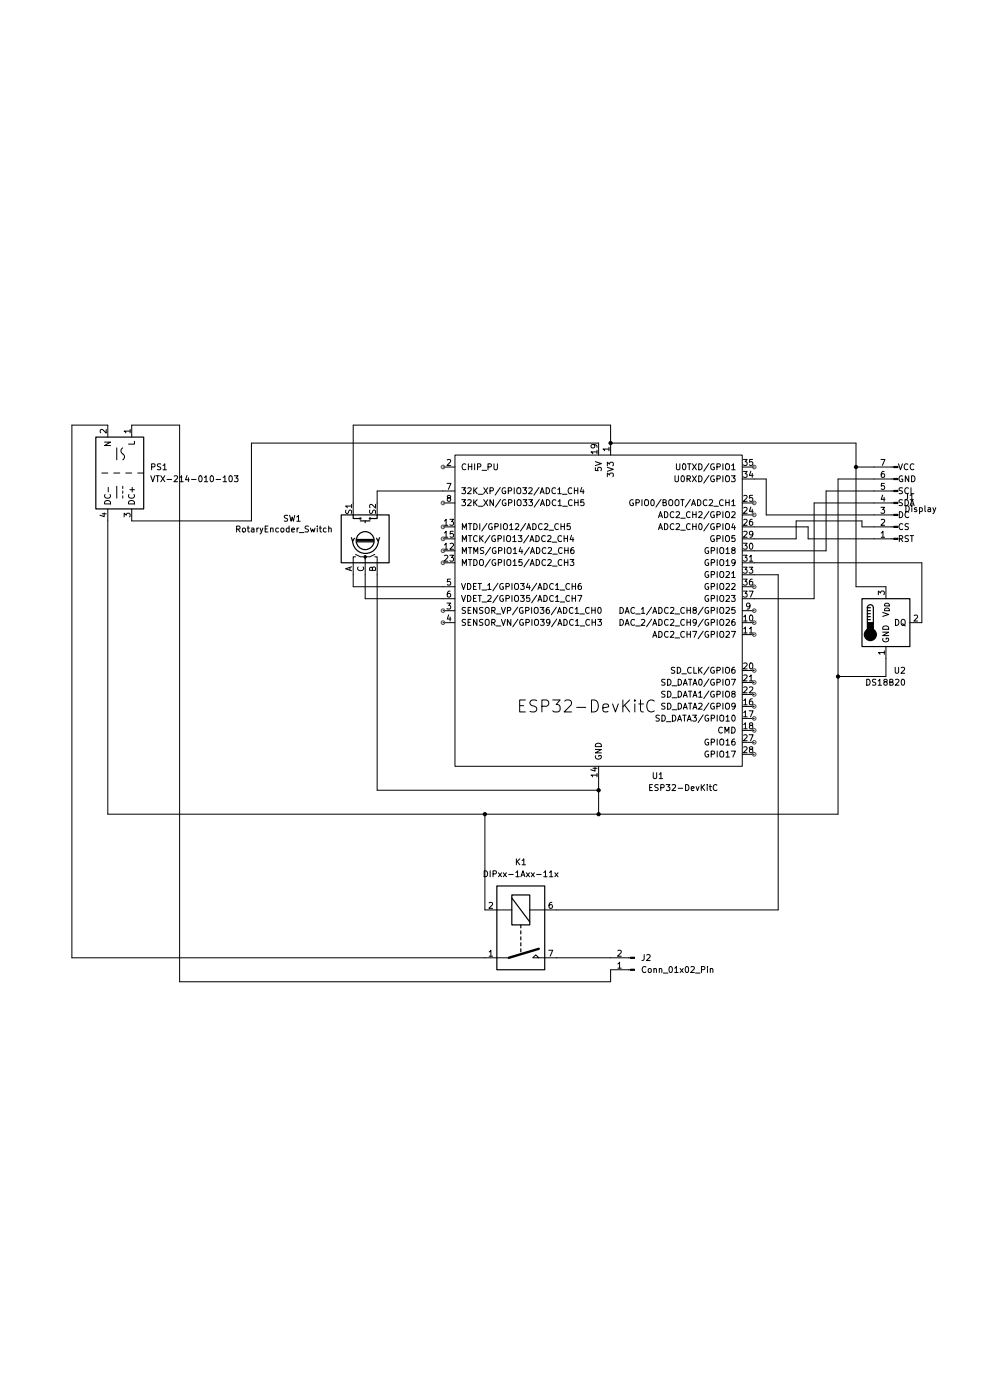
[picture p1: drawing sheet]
(kicad_sch
 (version 20250114)
 (generator "eeschema")
 (generator_version "9.0")
 (paper "A4" portrait)
 (title_block
  (date "2026-02-16"))
 (lib_symbols
  (symbol "Connector:Conn_01x02_Pin"
   (pin_names
    (offset 1.016) (hide yes)) (exclude_from_sim no) (in_bom yes) (on_board yes)
   (property "Reference" "J" (at 0 2.54 0) (effects (font (size 1.27 1.27))))
   (property "Value" "Conn_01x02_Pin" (at 0 -5.08 0) (effects (font (size 1.27 1.27))))
   (property "Footprint" "" (at 0 0 0) (effects (font (size 1.27 1.27)) (hide yes)))
   (property "Datasheet" "~" (at 0 0 0) (effects (font (size 1.27 1.27)) (hide yes)))
   (property "Description" "Generic connector, single row, 01x02, script generated" (at 0 0 0) (effects (font (size 1.27 1.27)) (hide yes)))
   (property "ki_locked" "" (at 0 0 0) (effects (font (size 1.27 1.27))))
   (symbol "Conn_01x02_Pin_1_1"
    (rectangle (start 0.8636 0.127) (end 0 -0.127) (stroke (width 0.1524) (type default)) (fill (type outline)))
    (rectangle (start 0.8636 -2.413) (end 0 -2.667) (stroke (width 0.1524) (type default)) (fill (type outline)))
    (polyline (pts (xy 1.27 0) (xy 0.8636 0)) (stroke (width 0.1524) (type default)) (fill (type none)))
    (polyline (pts (xy 1.27 -2.54) (xy 0.8636 -2.54)) (stroke (width 0.1524) (type default)) (fill (type none)))
    (pin passive line (at 5.08 0 180) (length 3.81) (name "Pin_1" (effects (font (size 1.27 1.27)))) (number "1" (effects (font (size 1.27 1.27)))))
    (pin passive line (at 5.08 -2.54 180) (length 3.81) (name "Pin_2" (effects (font (size 1.27 1.27)))) (number "2" (effects (font (size 1.27 1.27))))))
   (embedded_fonts no))
  (symbol "Connector:Conn_01x07_Pin"
   (pin_names
    (offset 1.016)) (exclude_from_sim no) (in_bom yes) (on_board yes)
   (property "Reference" "J1" (at 0.635 12.7 0) (effects (font (size 1.27 1.27))))
   (property "Value" "Display" (at 0.635 10.16 0) (effects (font (size 1.27 1.27))))
   (property "Footprint" "" (at 0 0 0) (effects (font (size 1.27 1.27)) (hide yes)))
   (property "Datasheet" "~" (at 0 0 0) (effects (font (size 1.27 1.27)) (hide yes)))
   (property "Description" "Generic connector, single row, 01x07, script generated" (at 0 0 0) (effects (font (size 1.27 1.27)) (hide yes)))
   (property "ki_locked" "" (at 0 0 0) (effects (font (size 1.27 1.27))))
   (symbol "Conn_01x07_Pin_1_1"
    (rectangle (start 0.8636 7.747) (end 0 7.493) (stroke (width 0.1524) (type default)) (fill (type outline)))
    (rectangle (start 0.8636 5.207) (end 0 4.953) (stroke (width 0.1524) (type default)) (fill (type outline)))
    (rectangle (start 0.8636 2.667) (end 0 2.413) (stroke (width 0.1524) (type default)) (fill (type outline)))
    (rectangle (start 0.8636 0.127) (end 0 -0.127) (stroke (width 0.1524) (type default)) (fill (type outline)))
    (rectangle (start 0.8636 -2.413) (end 0 -2.667) (stroke (width 0.1524) (type default)) (fill (type outline)))
    (rectangle (start 0.8636 -4.953) (end 0 -5.207) (stroke (width 0.1524) (type default)) (fill (type outline)))
    (rectangle (start 0.8636 -7.493) (end 0 -7.747) (stroke (width 0.1524) (type default)) (fill (type outline)))
    (polyline (pts (xy 1.27 7.62) (xy 0.8636 7.62)) (stroke (width 0.1524) (type default)) (fill (type none)))
    (polyline (pts (xy 1.27 5.08) (xy 0.8636 5.08)) (stroke (width 0.1524) (type default)) (fill (type none)))
    (polyline (pts (xy 1.27 2.54) (xy 0.8636 2.54)) (stroke (width 0.1524) (type default)) (fill (type none)))
    (polyline (pts (xy 1.27 0) (xy 0.8636 0)) (stroke (width 0.1524) (type default)) (fill (type none)))
    (polyline (pts (xy 1.27 -2.54) (xy 0.8636 -2.54)) (stroke (width 0.1524) (type default)) (fill (type none)))
    (polyline (pts (xy 1.27 -5.08) (xy 0.8636 -5.08)) (stroke (width 0.1524) (type default)) (fill (type none)))
    (polyline (pts (xy 1.27 -7.62) (xy 0.8636 -7.62)) (stroke (width 0.1524) (type default)) (fill (type none)))
    (pin passive line (at 5.08 7.62 180) (length 3.81) (name "RST" (effects (font (size 1.27 1.27)))) (number "1" (effects (font (size 1.27 1.27)))))
    (pin passive line (at 5.08 5.08 180) (length 3.81) (name "CS" (effects (font (size 1.27 1.27)))) (number "2" (effects (font (size 1.27 1.27)))))
    (pin passive line (at 5.08 2.54 180) (length 3.81) (name "DC" (effects (font (size 1.27 1.27)))) (number "3" (effects (font (size 1.27 1.27)))))
    (pin passive line (at 5.08 0 180) (length 3.81) (name "SDA" (effects (font (size 1.27 1.27)))) (number "4" (effects (font (size 1.27 1.27)))))
    (pin passive line (at 5.08 -2.54 180) (length 3.81) (name "SCL" (effects (font (size 1.27 1.27)))) (number "5" (effects (font (size 1.27 1.27)))))
    (pin passive line (at 5.08 -5.08 180) (length 3.81) (name "GND" (effects (font (size 1.27 1.27)))) (number "6" (effects (font (size 1.27 1.27)))))
    (pin passive line (at 5.08 -7.62 180) (length 3.81) (name "VCC" (effects (font (size 1.27 1.27)))) (number "7" (effects (font (size 1.27 1.27))))))
   (embedded_fonts no))
  (symbol "Converter_ACDC:VTX-214-010-103" (exclude_from_sim no) (in_bom yes) (on_board yes)
   (property "Reference" "PS" (at 0 8.89 0) (effects (font (size 1.27 1.27))))
   (property "Value" "VTX-214-010-103" (at 0 6.35 0) (effects (font (size 1.27 1.27))))
   (property "Footprint" "Converter_ACDC:Converter_ACDC_Vigortronix_VTX-214-010-1xx_THT" (at 0 11.43 0) (effects (font (size 1.27 1.27)) (hide yes)))
   (property "Datasheet" "http://www.vigortronix.com/10WattACDCPCBPowerModule.aspx" (at 27.94 -20.32 0) (effects (font (size 1.27 1.27)) (hide yes)))
   (property "Description" "3V Vigortronix 10W ACDC Converters" (at 0 0 0) (effects (font (size 1.27 1.27)) (hide yes)))
   (symbol "VTX-214-010-103_0_1"
    (rectangle (start -7.62 5.08) (end 7.62 -5.08) (stroke (width 0.254) (type default)) (fill (type background)))
    (polyline (pts (xy -5.334 -0.635) (xy -2.794 -0.635)) (stroke (width 0) (type default)) (fill (type none)))
    (arc (start -4.064 0.635) (mid -4.699 0.2495) (end -5.334 0.635) (stroke (width 0) (type default)) (fill (type none)))
    (arc (start -4.064 0.635) (mid -3.429 1.0072) (end -2.794 0.635) (stroke (width 0) (type default)) (fill (type none)))
    (polyline (pts (xy 2.794 0.635) (xy 3.302 0.635)) (stroke (width 0) (type default)) (fill (type none)))
    (polyline (pts (xy 2.794 -0.635) (xy 5.334 -0.635)) (stroke (width 0) (type default)) (fill (type none)))
    (polyline (pts (xy 3.81 0.635) (xy 4.318 0.635)) (stroke (width 0) (type default)) (fill (type none)))
    (polyline (pts (xy 4.826 0.635) (xy 5.334 0.635)) (stroke (width 0) (type default)) (fill (type none))))
   (symbol "VTX-214-010-103_1_1"
    (polyline (pts (xy 0 5.08) (xy 0 3.81)) (stroke (width 0) (type default)) (fill (type none)))
    (polyline (pts (xy 0 2.54) (xy 0 1.27)) (stroke (width 0) (type default)) (fill (type none)))
    (polyline (pts (xy 0 0) (xy 0 -1.27)) (stroke (width 0) (type default)) (fill (type none)))
    (polyline (pts (xy 0 -2.54) (xy 0 -3.81)) (stroke (width 0) (type default)) (fill (type none)))
    (pin power_in line (at -10.16 2.54 0) (length 2.54) (name "L" (effects (font (size 1.27 1.27)))) (number "1" (effects (font (size 1.27 1.27)))))
    (pin power_in line (at -10.16 -2.54 0) (length 2.54) (name "N" (effects (font (size 1.27 1.27)))) (number "2" (effects (font (size 1.27 1.27)))))
    (pin power_out line (at 10.16 2.54 180) (length 2.54) (name "DC+" (effects (font (size 1.27 1.27)))) (number "3" (effects (font (size 1.27 1.27)))))
    (pin power_out line (at 10.16 -2.54 180) (length 2.54) (name "DC-" (effects (font (size 1.27 1.27)))) (number "4" (effects (font (size 1.27 1.27))))))
   (embedded_fonts no))
  (symbol "Device:RotaryEncoder_Switch"
   (pin_names
    (offset 0.254) (hide yes)) (exclude_from_sim no) (in_bom yes) (on_board yes)
   (property "Reference" "SW" (at 0 6.604 0) (effects (font (size 1.27 1.27))))
   (property "Value" "RotaryEncoder_Switch" (at 0 -6.604 0) (effects (font (size 1.27 1.27))))
   (property "Footprint" "" (at -3.81 4.064 0) (effects (font (size 1.27 1.27)) (hide yes)))
   (property "Datasheet" "~" (at 0 6.604 0) (effects (font (size 1.27 1.27)) (hide yes)))
   (property "Description" "Rotary encoder, dual channel, incremental quadrate outputs, with switch" (at 0 0 0) (effects (font (size 1.27 1.27)) (hide yes)))
   (symbol "RotaryEncoder_Switch_0_1"
    (rectangle (start -5.08 5.08) (end 5.08 -5.08) (stroke (width 0.254) (type default)) (fill (type background)))
    (polyline (pts (xy -5.08 2.54) (xy -3.81 2.54) (xy -3.81 2.032)) (stroke (width 0) (type default)) (fill (type none)))
    (polyline (pts (xy -5.08 0) (xy -3.81 0) (xy -3.81 -1.016) (xy -3.302 -2.032)) (stroke (width 0) (type default)) (fill (type none)))
    (polyline (pts (xy -5.08 -2.54) (xy -3.81 -2.54) (xy -3.81 -2.032)) (stroke (width 0) (type default)) (fill (type none)))
    (polyline (pts (xy -4.318 0) (xy -3.81 0) (xy -3.81 1.016) (xy -3.302 2.032)) (stroke (width 0) (type default)) (fill (type none)))
    (circle (center -3.81 0) (radius 0.254) (stroke (width 0) (type default)) (fill (type outline)))
    (polyline (pts (xy -0.635 -1.778) (xy -0.635 1.778)) (stroke (width 0.254) (type default)) (fill (type none)))
    (circle (center -0.381 0) (radius 1.905) (stroke (width 0.254) (type default)) (fill (type none)))
    (polyline (pts (xy -0.381 -1.778) (xy -0.381 1.778)) (stroke (width 0.254) (type default)) (fill (type none)))
    (arc (start -0.381 -2.794) (mid -3.0988 -0.0635) (end -0.381 2.667) (stroke (width 0.254) (type default)) (fill (type none)))
    (polyline (pts (xy -0.127 1.778) (xy -0.127 -1.778)) (stroke (width 0.254) (type default)) (fill (type none)))
    (polyline (pts (xy 0.254 2.921) (xy -0.508 2.667) (xy 0.127 2.286)) (stroke (width 0.254) (type default)) (fill (type none)))
    (polyline (pts (xy 0.254 -3.048) (xy -0.508 -2.794) (xy 0.127 -2.413)) (stroke (width 0.254) (type default)) (fill (type none)))
    (polyline (pts (xy 3.81 1.016) (xy 3.81 -1.016)) (stroke (width 0.254) (type default)) (fill (type none)))
    (polyline (pts (xy 3.81 0) (xy 3.429 0)) (stroke (width 0.254) (type default)) (fill (type none)))
    (circle (center 4.318 1.016) (radius 0.127) (stroke (width 0.254) (type default)) (fill (type none)))
    (circle (center 4.318 -1.016) (radius 0.127) (stroke (width 0.254) (type default)) (fill (type none)))
    (polyline (pts (xy 5.08 2.54) (xy 4.318 2.54) (xy 4.318 1.016)) (stroke (width 0.254) (type default)) (fill (type none)))
    (polyline (pts (xy 5.08 -2.54) (xy 4.318 -2.54) (xy 4.318 -1.016)) (stroke (width 0.254) (type default)) (fill (type none))))
   (symbol "RotaryEncoder_Switch_1_1"
    (pin passive line (at -7.62 2.54 0) (length 2.54) (name "A" (effects (font (size 1.27 1.27)))) (number "A" (effects (font (size 1.27 1.27)))))
    (pin passive line (at -7.62 0 0) (length 2.54) (name "C" (effects (font (size 1.27 1.27)))) (number "C" (effects (font (size 1.27 1.27)))))
    (pin passive line (at -7.62 -2.54 0) (length 2.54) (name "B" (effects (font (size 1.27 1.27)))) (number "B" (effects (font (size 1.27 1.27)))))
    (pin passive line (at 7.62 2.54 180) (length 2.54) (name "S1" (effects (font (size 1.27 1.27)))) (number "S1" (effects (font (size 1.27 1.27)))))
    (pin passive line (at 7.62 -2.54 180) (length 2.54) (name "S2" (effects (font (size 1.27 1.27)))) (number "S2" (effects (font (size 1.27 1.27))))))
   (embedded_fonts no))
  (symbol "PCM_Espressif:ESP32-DevKitC"
   (pin_names
    (offset 1.016)) (exclude_from_sim no) (in_bom yes) (on_board yes)
   (property "Reference" "U" (at -30.48 38.1 0) (effects (font (size 1.27 1.27)) (justify left)))
   (property "Value" "ESP32-DevKitC" (at -30.48 35.56 0) (effects (font (size 1.27 1.27)) (justify left)))
   (property "Footprint" "PCM_Espressif:ESP32-DevKitC" (at 0 -43.18 0) (effects (font (size 1.27 1.27)) (hide yes)))
   (property "Datasheet" "https://docs.espressif.com/projects/esp-idf/zh_CN/latest/esp32/hw-reference/esp32/get-started-devkitc.html" (at 0 -45.72 0) (effects (font (size 1.27 1.27)) (hide yes)))
   (property "Description" "Development Kit" (at 0 0 0) (effects (font (size 1.27 1.27)) (hide yes)))
   (symbol "ESP32-DevKitC_0_0"
    (text "ESP32-DevKitC" (at -2.54 -20.32 0) (effects (font (size 2.54 2.54))))
    (pin power_in line (at 0 35.56 270) (length 2.54) (name "5V" (effects (font (size 1.27 1.27)))) (number "19" (effects (font (size 1.27 1.27)))))
    (pin power_in line (at 0 -35.56 90) (length 2.54) (name "GND" (effects (font (size 1.27 1.27)))) (number "14" (effects (font (size 1.27 1.27))))))
   (symbol "ESP32-DevKitC_0_1"
    (rectangle (start -30.48 33.02) (end 30.48 -33.02) (stroke (width 0) (type default)) (fill (type background))))
   (symbol "ESP32-DevKitC_1_1"
    (pin input line (at -33.02 30.48 0) (length 2.54) (name "CHIP_PU" (effects (font (size 1.27 1.27)))) (number "2" (effects (font (size 1.27 1.27)))))
    (pin bidirectional line (at -33.02 25.4 0) (length 2.54) (name "32K_XP/GPIO32/ADC1_CH4" (effects (font (size 1.27 1.27)))) (number "7" (effects (font (size 1.27 1.27)))))
    (pin bidirectional line (at -33.02 22.86 0) (length 2.54) (name "32K_XN/GPIO33/ADC1_CH5" (effects (font (size 1.27 1.27)))) (number "8" (effects (font (size 1.27 1.27)))))
    (pin bidirectional line (at -33.02 17.78 0) (length 2.54) (name "MTDI/GPIO12/ADC2_CH5" (effects (font (size 1.27 1.27)))) (number "13" (effects (font (size 1.27 1.27)))))
    (pin bidirectional line (at -33.02 15.24 0) (length 2.54) (name "MTCK/GPIO13/ADC2_CH4" (effects (font (size 1.27 1.27)))) (number "15" (effects (font (size 1.27 1.27)))))
    (pin bidirectional line (at -33.02 12.7 0) (length 2.54) (name "MTMS/GPIO14/ADC2_CH6" (effects (font (size 1.27 1.27)))) (number "12" (effects (font (size 1.27 1.27)))))
    (pin bidirectional line (at -33.02 10.16 0) (length 2.54) (name "MTDO/GPIO15/ADC2_CH3" (effects (font (size 1.27 1.27)))) (number "23" (effects (font (size 1.27 1.27)))))
    (pin input line (at -33.02 5.08 0) (length 2.54) (name "VDET_1/GPIO34/ADC1_CH6" (effects (font (size 1.27 1.27)))) (number "5" (effects (font (size 1.27 1.27)))))
    (pin input line (at -33.02 2.54 0) (length 2.54) (name "VDET_2/GPIO35/ADC1_CH7" (effects (font (size 1.27 1.27)))) (number "6" (effects (font (size 1.27 1.27)))))
    (pin input line (at -33.02 0 0) (length 2.54) (name "SENSOR_VP/GPIO36/ADC1_CH0" (effects (font (size 1.27 1.27)))) (number "3" (effects (font (size 1.27 1.27)))))
    (pin input line (at -33.02 -2.54 0) (length 2.54) (name "SENSOR_VN/GPIO39/ADC1_CH3" (effects (font (size 1.27 1.27)))) (number "4" (effects (font (size 1.27 1.27)))))
    (pin passive line (at 0 -35.56 90) (length 2.54) (hide yes) (name "GND" (effects (font (size 1.27 1.27)))) (number "32" (effects (font (size 1.27 1.27)))))
    (pin passive line (at 0 -35.56 90) (length 2.54) (hide yes) (name "GND" (effects (font (size 1.27 1.27)))) (number "38" (effects (font (size 1.27 1.27)))))
    (pin power_in line (at 2.54 35.56 270) (length 2.54) (name "3V3" (effects (font (size 1.27 1.27)))) (number "1" (effects (font (size 1.27 1.27)))))
    (pin bidirectional line (at 33.02 30.48 180) (length 2.54) (name "U0TXD/GPIO1" (effects (font (size 1.27 1.27)))) (number "35" (effects (font (size 1.27 1.27)))))
    (pin bidirectional line (at 33.02 27.94 180) (length 2.54) (name "U0RXD/GPIO3" (effects (font (size 1.27 1.27)))) (number "34" (effects (font (size 1.27 1.27)))))
    (pin bidirectional line (at 33.02 22.86 180) (length 2.54) (name "GPIO0/BOOT/ADC2_CH1" (effects (font (size 1.27 1.27)))) (number "25" (effects (font (size 1.27 1.27)))))
    (pin bidirectional line (at 33.02 20.32 180) (length 2.54) (name "ADC2_CH2/GPIO2" (effects (font (size 1.27 1.27)))) (number "24" (effects (font (size 1.27 1.27)))))
    (pin bidirectional line (at 33.02 17.78 180) (length 2.54) (name "ADC2_CH0/GPIO4" (effects (font (size 1.27 1.27)))) (number "26" (effects (font (size 1.27 1.27)))))
    (pin bidirectional line (at 33.02 15.24 180) (length 2.54) (name "GPIO5" (effects (font (size 1.27 1.27)))) (number "29" (effects (font (size 1.27 1.27)))))
    (pin bidirectional line (at 33.02 12.7 180) (length 2.54) (name "GPIO18" (effects (font (size 1.27 1.27)))) (number "30" (effects (font (size 1.27 1.27)))))
    (pin bidirectional line (at 33.02 10.16 180) (length 2.54) (name "GPIO19" (effects (font (size 1.27 1.27)))) (number "31" (effects (font (size 1.27 1.27)))))
    (pin bidirectional line (at 33.02 7.62 180) (length 2.54) (name "GPIO21" (effects (font (size 1.27 1.27)))) (number "33" (effects (font (size 1.27 1.27)))))
    (pin bidirectional line (at 33.02 5.08 180) (length 2.54) (name "GPIO22" (effects (font (size 1.27 1.27)))) (number "36" (effects (font (size 1.27 1.27)))))
    (pin bidirectional line (at 33.02 2.54 180) (length 2.54) (name "GPIO23" (effects (font (size 1.27 1.27)))) (number "37" (effects (font (size 1.27 1.27)))))
    (pin bidirectional line (at 33.02 0 180) (length 2.54) (name "DAC_1/ADC2_CH8/GPIO25" (effects (font (size 1.27 1.27)))) (number "9" (effects (font (size 1.27 1.27)))))
    (pin bidirectional line (at 33.02 -2.54 180) (length 2.54) (name "DAC_2/ADC2_CH9/GPIO26" (effects (font (size 1.27 1.27)))) (number "10" (effects (font (size 1.27 1.27)))))
    (pin bidirectional line (at 33.02 -5.08 180) (length 2.54) (name "ADC2_CH7/GPIO27" (effects (font (size 1.27 1.27)))) (number "11" (effects (font (size 1.27 1.27)))))
    (pin bidirectional line (at 33.02 -12.7 180) (length 2.54) (name "SD_CLK/GPIO6" (effects (font (size 1.27 1.27)))) (number "20" (effects (font (size 1.27 1.27)))))
    (pin bidirectional line (at 33.02 -15.24 180) (length 2.54) (name "SD_DATA0/GPIO7" (effects (font (size 1.27 1.27)))) (number "21" (effects (font (size 1.27 1.27)))))
    (pin bidirectional line (at 33.02 -17.78 180) (length 2.54) (name "SD_DATA1/GPIO8" (effects (font (size 1.27 1.27)))) (number "22" (effects (font (size 1.27 1.27)))))
    (pin bidirectional line (at 33.02 -20.32 180) (length 2.54) (name "SD_DATA2/GPIO9" (effects (font (size 1.27 1.27)))) (number "16" (effects (font (size 1.27 1.27)))))
    (pin bidirectional line (at 33.02 -22.86 180) (length 2.54) (name "SD_DATA3/GPIO10" (effects (font (size 1.27 1.27)))) (number "17" (effects (font (size 1.27 1.27)))))
    (pin bidirectional line (at 33.02 -25.4 180) (length 2.54) (name "CMD" (effects (font (size 1.27 1.27)))) (number "18" (effects (font (size 1.27 1.27)))))
    (pin bidirectional line (at 33.02 -27.94 180) (length 2.54) (name "GPIO16" (effects (font (size 1.27 1.27)))) (number "27" (effects (font (size 1.27 1.27)))))
    (pin bidirectional line (at 33.02 -30.48 180) (length 2.54) (name "GPIO17" (effects (font (size 1.27 1.27)))) (number "28" (effects (font (size 1.27 1.27))))))
   (embedded_fonts no))
  (symbol "Relay:DIPxx-1Axx-11x" (exclude_from_sim no) (in_bom yes) (on_board yes)
   (property "Reference" "K" (at 8.89 3.81 0) (effects (font (size 1.27 1.27)) (justify left)))
   (property "Value" "DIPxx-1Axx-11x" (at 8.89 1.27 0) (effects (font (size 1.27 1.27)) (justify left)))
   (property "Footprint" "Relay_THT:Relay_StandexMeder_DIP_LowProfile" (at 8.89 -1.27 0) (effects (font (size 1.27 1.27)) (justify left) (hide yes)))
   (property "Datasheet" "https://standexelectronics.com/wp-content/uploads/datasheet_reed_relay_DIP.pdf" (at 0 0 0) (effects (font (size 1.27 1.27)) (hide yes)))
   (property "Description" "Standex Meder DIP reed relay, SPST, Closing Contact" (at 0 0 0) (effects (font (size 1.27 1.27)) (hide yes)))
   (symbol "DIPxx-1Axx-11x_0_0"
    (polyline (pts (xy 5.08 5.08) (xy 5.08 2.54) (xy 4.445 3.175) (xy 5.08 3.81)) (stroke (width 0) (type default)) (fill (type none))))
   (symbol "DIPxx-1Axx-11x_0_1"
    (rectangle (start -10.16 5.08) (end 7.62 -5.08) (stroke (width 0.254) (type default)) (fill (type background)))
    (rectangle (start -8.255 1.905) (end -1.905 -1.905) (stroke (width 0.254) (type default)) (fill (type none)))
    (polyline (pts (xy -7.62 -1.905) (xy -2.54 1.905)) (stroke (width 0.254) (type default)) (fill (type none)))
    (polyline (pts (xy -5.08 5.08) (xy -5.08 1.905)) (stroke (width 0) (type default)) (fill (type none)))
    (polyline (pts (xy -5.08 -5.08) (xy -5.08 -1.905)) (stroke (width 0) (type default)) (fill (type none)))
    (polyline (pts (xy -1.905 0) (xy -1.27 0)) (stroke (width 0.254) (type default)) (fill (type none)))
    (polyline (pts (xy -0.635 0) (xy 0 0)) (stroke (width 0.254) (type default)) (fill (type none)))
    (polyline (pts (xy 0.635 0) (xy 1.27 0)) (stroke (width 0.254) (type default)) (fill (type none)))
    (polyline (pts (xy 1.905 0) (xy 2.54 0)) (stroke (width 0.254) (type default)) (fill (type none)))
    (polyline (pts (xy 3.175 0) (xy 3.81 0)) (stroke (width 0.254) (type default)) (fill (type none)))
    (polyline (pts (xy 5.08 -2.54) (xy 3.175 3.81)) (stroke (width 0.508) (type default)) (fill (type none)))
    (polyline (pts (xy 5.08 -2.54) (xy 5.08 -5.08)) (stroke (width 0) (type default)) (fill (type none))))
   (symbol "DIPxx-1Axx-11x_1_1"
    (pin passive line (at -5.08 7.62 270) (length 2.54) (name "~" (effects (font (size 1.27 1.27)))) (number "6" (effects (font (size 1.27 1.27)))))
    (pin passive line (at -5.08 -7.62 90) (length 2.54) (name "~" (effects (font (size 1.27 1.27)))) (number "2" (effects (font (size 1.27 1.27)))))
    (pin passive line (at 5.08 7.62 270) (length 2.54) (name "~" (effects (font (size 1.27 1.27)))) (number "7" (effects (font (size 1.27 1.27)))))
    (pin passive line (at 5.08 7.62 270) (length 2.54) (hide yes) (name "~" (effects (font (size 1.27 1.27)))) (number "8" (effects (font (size 1.27 1.27)))))
    (pin passive line (at 5.08 -7.62 90) (length 2.54) (name "~" (effects (font (size 1.27 1.27)))) (number "1" (effects (font (size 1.27 1.27)))))
    (pin passive line (at 5.08 -7.62 90) (length 2.54) (hide yes) (name "~" (effects (font (size 1.27 1.27)))) (number "14" (effects (font (size 1.27 1.27))))))
   (embedded_fonts no))
  (symbol "Sensor_Temperature:DS18B20" (exclude_from_sim no) (in_bom yes) (on_board yes)
   (property "Reference" "U" (at -3.81 6.35 0) (effects (font (size 1.27 1.27))))
   (property "Value" "DS18B20" (at 6.35 6.35 0) (effects (font (size 1.27 1.27))))
   (property "Footprint" "Package_TO_SOT_THT:TO-92_Inline" (at -25.4 -6.35 0) (effects (font (size 1.27 1.27)) (hide yes)))
   (property "Datasheet" "http://datasheets.maximintegrated.com/en/ds/DS18B20.pdf" (at -3.81 6.35 0) (effects (font (size 1.27 1.27)) (hide yes)))
   (property "Description" "Programmable Resolution 1-Wire Digital Thermometer TO-92" (at 0 0 0) (effects (font (size 1.27 1.27)) (hide yes)))
   (symbol "DS18B20_0_1"
    (rectangle (start -5.08 5.08) (end 5.08 -5.08) (stroke (width 0.254) (type default)) (fill (type background)))
    (polyline (pts (xy -3.937 3.175) (xy -3.937 0)) (stroke (width 0.254) (type default)) (fill (type none)))
    (polyline (pts (xy -3.937 3.175) (xy -3.302 3.175)) (stroke (width 0.254) (type default)) (fill (type none)))
    (polyline (pts (xy -3.937 2.54) (xy -3.302 2.54)) (stroke (width 0.254) (type default)) (fill (type none)))
    (polyline (pts (xy -3.937 1.905) (xy -3.302 1.905)) (stroke (width 0.254) (type default)) (fill (type none)))
    (polyline (pts (xy -3.937 1.27) (xy -3.302 1.27)) (stroke (width 0.254) (type default)) (fill (type none)))
    (polyline (pts (xy -3.937 0.635) (xy -3.302 0.635)) (stroke (width 0.254) (type default)) (fill (type none)))
    (arc (start -3.937 3.175) (mid -3.302 3.8073) (end -2.667 3.175) (stroke (width 0.254) (type default)) (fill (type none)))
    (circle (center -3.302 -2.54) (radius 1.27) (stroke (width 0.254) (type default)) (fill (type outline)))
    (polyline (pts (xy -2.667 3.175) (xy -2.667 0)) (stroke (width 0.254) (type default)) (fill (type none)))
    (rectangle (start -2.667 -1.905) (end -3.937 0) (stroke (width 0.254) (type default)) (fill (type outline))))
   (symbol "DS18B20_1_1"
    (pin power_in line (at 0 7.62 270) (length 2.54) (name "V_{DD}" (effects (font (size 1.27 1.27)))) (number "3" (effects (font (size 1.27 1.27)))))
    (pin power_in line (at 0 -7.62 90) (length 2.54) (name "GND" (effects (font (size 1.27 1.27)))) (number "1" (effects (font (size 1.27 1.27)))))
    (pin bidirectional line (at 7.62 0 180) (length 2.54) (name "DQ" (effects (font (size 1.27 1.27)))) (number "2" (effects (font (size 1.27 1.27))))))
   (embedded_fonts no)))
 (text "Yogurt"
  (exclude_from_sim no)
  (at 101.6 18.542 0)
  (effects (font
    (face "DejaVu Math TeX Gyre") (size 3.81 3.81)
    (bold yes))))
 (junction
  (at 129.54 93.98)
  (diameter 0)
  (color 0 0 0 0))
 (junction
  (at 177.8 143.51)
  (diameter 0)
  (color 0 0 0 0))
 (junction
  (at 127 167.64)
  (diameter 0)
  (color 0 0 0 0))
 (junction
  (at 127 172.72)
  (diameter 0)
  (color 0 0 0 0))
 (junction
  (at 181.61 99.06)
  (diameter 0)
  (color 0 0 0 0))
 (junction
  (at 102.87 172.72)
  (diameter 0)
  (color 0 0 0 0))
 (wire
  (pts (xy 187.96 139.7) (xy 187.96 143.51))
  (stroke (width 0) (type default)))
 (wire
  (pts (xy 15.24 203.2) (xy 15.24 90.17))
  (stroke (width 0) (type default)))
 (wire
  (pts (xy 195.58 132.08) (xy 195.58 119.38))
  (stroke (width 0) (type default)))
 (wire
  (pts (xy 172.72 106.68) (xy 172.72 127))
  (stroke (width 0) (type default)))
 (wire
  (pts (xy 80.01 106.68) (xy 80.01 104.14))
  (stroke (width 0) (type default)))
 (wire
  (pts (xy 22.86 172.72) (xy 102.87 172.72))
  (stroke (width 0) (type default)))
 (wire
  (pts (xy 129.54 90.17) (xy 129.54 93.98))
  (stroke (width 0) (type default)))
 (wire
  (pts (xy 168.91 110.49) (xy 168.91 114.3))
  (stroke (width 0) (type default)))
 (wire
  (pts (xy 80.01 121.92) (xy 80.01 167.64))
  (stroke (width 0) (type default)))
 (wire
  (pts (xy 162.56 109.22) (xy 162.56 101.6))
  (stroke (width 0) (type default)))
 (wire
  (pts (xy 187.96 124.46) (xy 181.61 124.46))
  (stroke (width 0) (type default)))
 (wire
  (pts (xy 129.54 203.2) (xy 118.11 203.2))
  (stroke (width 0) (type default)))
 (wire
  (pts (xy 129.54 208.28) (xy 129.54 205.74))
  (stroke (width 0) (type default)))
 (wire
  (pts (xy 185.42 104.14) (xy 175.26 104.14))
  (stroke (width 0) (type default)))
 (wire
  (pts (xy 187.96 143.51) (xy 177.8 143.51))
  (stroke (width 0) (type default)))
 (wire
  (pts (xy 118.11 193.04) (xy 165.1 193.04))
  (stroke (width 0) (type default)))
 (wire
  (pts (xy 74.93 106.68) (xy 74.93 90.17))
  (stroke (width 0) (type default)))
 (wire
  (pts (xy 175.26 104.14) (xy 175.26 116.84))
  (stroke (width 0) (type default)))
 (wire
  (pts (xy 160.02 119.38) (xy 195.58 119.38))
  (stroke (width 0) (type default)))
 (wire
  (pts (xy 182.88 111.76) (xy 185.42 111.76))
  (stroke (width 0) (type default)))
 (wire
  (pts (xy 177.8 143.51) (xy 177.8 172.72))
  (stroke (width 0) (type default)))
 (wire
  (pts (xy 177.8 101.6) (xy 177.8 143.51))
  (stroke (width 0) (type default)))
 (wire
  (pts (xy 102.87 203.2) (xy 15.24 203.2))
  (stroke (width 0) (type default)))
 (wire
  (pts (xy 127 172.72) (xy 177.8 172.72))
  (stroke (width 0) (type default)))
 (wire
  (pts (xy 165.1 193.04) (xy 165.1 121.92))
  (stroke (width 0) (type default)))
 (wire
  (pts (xy 129.54 208.28) (xy 38.1 208.28))
  (stroke (width 0) (type default)))
 (wire
  (pts (xy 22.86 110.49) (xy 22.86 172.72))
  (stroke (width 0) (type default)))
 (wire
  (pts (xy 127 165.1) (xy 127 167.64))
  (stroke (width 0) (type default)))
 (wire
  (pts (xy 165.1 121.92) (xy 160.02 121.92))
  (stroke (width 0) (type default)))
 (wire
  (pts (xy 177.8 101.6) (xy 185.42 101.6))
  (stroke (width 0) (type default)))
 (wire
  (pts (xy 171.45 114.3) (xy 171.45 111.76))
  (stroke (width 0) (type default)))
 (wire
  (pts (xy 171.45 111.76) (xy 160.02 111.76))
  (stroke (width 0) (type default)))
 (wire
  (pts (xy 182.88 110.49) (xy 168.91 110.49))
  (stroke (width 0) (type default)))
 (wire
  (pts (xy 182.88 110.49) (xy 182.88 111.76))
  (stroke (width 0) (type default)))
 (wire
  (pts (xy 77.47 127) (xy 93.98 127))
  (stroke (width 0) (type default)))
 (wire
  (pts (xy 181.61 124.46) (xy 181.61 99.06))
  (stroke (width 0) (type default)))
 (wire
  (pts (xy 162.56 101.6) (xy 160.02 101.6))
  (stroke (width 0) (type default)))
 (wire
  (pts (xy 102.87 172.72) (xy 102.87 193.04))
  (stroke (width 0) (type default)))
 (wire
  (pts (xy 127 167.64) (xy 127 172.72))
  (stroke (width 0) (type default)))
 (wire
  (pts (xy 172.72 127) (xy 160.02 127))
  (stroke (width 0) (type default)))
 (wire
  (pts (xy 74.93 90.17) (xy 129.54 90.17))
  (stroke (width 0) (type default)))
 (wire
  (pts (xy 80.01 167.64) (xy 127 167.64))
  (stroke (width 0) (type default)))
 (wire
  (pts (xy 27.94 110.49) (xy 53.34 110.49))
  (stroke (width 0) (type default)))
 (wire
  (pts (xy 160.02 114.3) (xy 168.91 114.3))
  (stroke (width 0) (type default)))
 (wire
  (pts (xy 74.93 121.92) (xy 74.93 124.46))
  (stroke (width 0) (type default)))
 (wire
  (pts (xy 38.1 208.28) (xy 38.1 90.17))
  (stroke (width 0) (type default)))
 (wire
  (pts (xy 74.93 124.46) (xy 93.98 124.46))
  (stroke (width 0) (type default)))
 (wire
  (pts (xy 77.47 121.92) (xy 77.47 127))
  (stroke (width 0) (type default)))
 (wire
  (pts (xy 80.01 104.14) (xy 93.98 104.14))
  (stroke (width 0) (type default)))
 (wire
  (pts (xy 53.34 110.49) (xy 53.34 93.98))
  (stroke (width 0) (type default)))
 (wire
  (pts (xy 102.87 172.72) (xy 127 172.72))
  (stroke (width 0) (type default)))
 (wire
  (pts (xy 181.61 99.06) (xy 181.61 93.98))
  (stroke (width 0) (type default)))
 (wire
  (pts (xy 181.61 99.06) (xy 185.42 99.06))
  (stroke (width 0) (type default)))
 (wire
  (pts (xy 185.42 106.68) (xy 172.72 106.68))
  (stroke (width 0) (type default)))
 (wire
  (pts (xy 175.26 116.84) (xy 160.02 116.84))
  (stroke (width 0) (type default)))
 (wire
  (pts (xy 185.42 114.3) (xy 171.45 114.3))
  (stroke (width 0) (type default)))
 (wire
  (pts (xy 15.24 90.17) (xy 22.86 90.17))
  (stroke (width 0) (type default)))
 (wire
  (pts (xy 38.1 90.17) (xy 27.94 90.17))
  (stroke (width 0) (type default)))
 (wire
  (pts (xy 129.54 93.98) (xy 181.61 93.98))
  (stroke (width 0) (type default)))
 (wire
  (pts (xy 53.34 93.98) (xy 127 93.98))
  (stroke (width 0) (type default)))
 (wire
  (pts (xy 185.42 109.22) (xy 162.56 109.22))
  (stroke (width 0) (type default)))
 (symbol
  (lib_id "Sensor_Temperature:DS18B20")
  (at 187.96 132.08 0)
  (unit 1)
  (exclude_from_sim no)
  (in_bom yes)
  (on_board yes)
  (dnp no)
  (property "Reference" "U2" (at 192.278 142.24 0) (effects (font (size 1.27 1.27)) (justify right)))
  (property "Value" "DS18B20" (at 192.278 144.78 0) (effects (font (size 1.27 1.27)) (justify right)))
  (property "Footprint" "Package_TO_SOT_THT:TO-92_Inline" (at 162.56 138.43 0) (effects (font (size 1.27 1.27)) (hide yes)))
  (property "Datasheet" "http://datasheets.maximintegrated.com/en/ds/DS18B20.pdf" (at 184.15 125.73 0) (effects (font (size 1.27 1.27)) (hide yes)))
  (property "Description" "Programmable Resolution 1-Wire Digital Thermometer TO-92" (at 187.96 132.08 0) (effects (font (size 1.27 1.27)) (hide yes)))
  (pin "2")
  (pin "1")
  (pin "3"))
 (symbol
  (lib_id "Relay:DIPxx-1Axx-11x")
  (at 110.49 198.12 270)
  (unit 1)
  (exclude_from_sim no)
  (in_bom yes)
  (on_board yes)
  (dnp no)
  (fields_autoplaced yes)
  (property "Reference" "K1" (at 110.49 182.88 90) (effects (font (size 1.27 1.27))))
  (property "Value" "DIPxx-1Axx-11x" (at 110.49 185.42 90) (effects (font (size 1.27 1.27))))
  (property "Footprint" "Relay_THT:Relay_StandexMeder_DIP_LowProfile" (at 109.22 207.01 0) (effects (font (size 1.27 1.27)) (justify left) (hide yes)))
  (property "Datasheet" "https://standexelectronics.com/wp-content/uploads/datasheet_reed_relay_DIP.pdf" (at 110.49 198.12 0) (effects (font (size 1.27 1.27)) (hide yes)))
  (property "Description" "Standex Meder DIP reed relay, SPST, Closing Contact" (at 110.49 198.12 0) (effects (font (size 1.27 1.27)) (hide yes)))
  (pin "8")
  (pin "14")
  (pin "2")
  (pin "7")
  (pin "6")
  (pin "1"))
 (symbol
  (lib_id "Converter_ACDC:VTX-214-010-103")
  (at 25.4 100.33 270)
  (unit 1)
  (exclude_from_sim no)
  (in_bom yes)
  (on_board yes)
  (dnp no)
  (fields_autoplaced yes)
  (property "Reference" "PS1" (at 31.75 99.0599 90) (effects (font (size 1.27 1.27)) (justify left)))
  (property "Value" "VTX-214-010-103" (at 31.75 101.5999 90) (effects (font (size 1.27 1.27)) (justify left)))
  (property "Footprint" "Converter_ACDC:Converter_ACDC_Vigortronix_VTX-214-010-1xx_THT" (at 36.83 100.33 0) (effects (font (size 1.27 1.27)) (hide yes)))
  (property "Datasheet" "http://www.vigortronix.com/10WattACDCPCBPowerModule.aspx" (at 5.08 128.27 0) (effects (font (size 1.27 1.27)) (hide yes)))
  (property "Description" "3V Vigortronix 10W ACDC Converters" (at 25.4 100.33 0) (effects (font (size 1.27 1.27)) (hide yes)))
  (pin "3")
  (pin "2")
  (pin "1")
  (pin "4"))
 (symbol
  (lib_id "Device:RotaryEncoder_Switch")
  (at 77.47 114.3 90)
  (unit 1)
  (exclude_from_sim no)
  (in_bom yes)
  (on_board yes)
  (dnp no)
  (property "Reference" "SW1" (at 59.944 109.982 90) (effects (font (size 1.27 1.27)) (justify right)))
  (property "Value" "RotaryEncoder_Switch" (at 49.784 112.268 90) (effects (font (size 1.27 1.27)) (justify right)))
  (property "Footprint" "" (at 73.406 118.11 0) (effects (font (size 1.27 1.27)) (hide yes)))
  (property "Datasheet" "~" (at 70.866 114.3 0) (effects (font (size 1.27 1.27)) (hide yes)))
  (property "Description" "Rotary encoder, dual channel, incremental quadrate outputs, with switch" (at 77.47 114.3 0) (effects (font (size 1.27 1.27)) (hide yes)))
  (pin "A")
  (pin "C")
  (pin "S2")
  (pin "B")
  (pin "S1"))
 (symbol
  (lib_id "Connector:Conn_01x02_Pin")
  (at 134.62 205.74 180)
  (unit 1)
  (exclude_from_sim no)
  (in_bom yes)
  (on_board yes)
  (dnp no)
  (fields_autoplaced yes)
  (property "Reference" "J2" (at 135.89 203.1999 0) (effects (font (size 1.27 1.27)) (justify right)))
  (property "Value" "Conn_01x02_Pin" (at 135.89 205.7399 0) (effects (font (size 1.27 1.27)) (justify right)))
  (property "Footprint" "" (at 134.62 205.74 0) (effects (font (size 1.27 1.27)) (hide yes)))
  (property "Datasheet" "~" (at 134.62 205.74 0) (effects (font (size 1.27 1.27)) (hide yes)))
  (property "Description" "Generic connector, single row, 01x02, script generated" (at 134.62 205.74 0) (effects (font (size 1.27 1.27)) (hide yes)))
  (pin "1")
  (pin "2"))
 (symbol
  (lib_id "PCM_Espressif:ESP32-DevKitC")
  (at 127 129.54 0)
  (unit 1)
  (exclude_from_sim no)
  (in_bom yes)
  (on_board yes)
  (dnp no)
  (property "Reference" "U1" (at 138.176 164.592 0) (effects (font (size 1.27 1.27)) (justify left)))
  (property "Value" "ESP32-DevKitC" (at 137.414 167.132 0) (effects (font (size 1.27 1.27)) (justify left)))
  (property "Footprint" "PCM_Espressif:ESP32-DevKitC" (at 127 172.72 0) (effects (font (size 1.27 1.27)) (hide yes)))
  (property "Datasheet" "https://docs.espressif.com/projects/esp-idf/zh_CN/latest/esp32/hw-reference/esp32/get-started-devkitc.html" (at 127 175.26 0) (effects (font (size 1.27 1.27)) (hide yes)))
  (property "Description" "Development Kit" (at 127 129.54 0) (effects (font (size 1.27 1.27)) (hide yes)))
  (pin "18")
  (pin "7")
  (pin "28")
  (pin "26")
  (pin "15")
  (pin "4")
  (pin "6")
  (pin "37")
  (pin "20")
  (pin "9")
  (pin "13")
  (pin "19")
  (pin "25")
  (pin "16")
  (pin "22")
  (pin "12")
  (pin "27")
  (pin "14")
  (pin "17")
  (pin "23")
  (pin "8")
  (pin "36")
  (pin "29")
  (pin "33")
  (pin "34")
  (pin "5")
  (pin "24")
  (pin "32")
  (pin "35")
  (pin "30")
  (pin "1")
  (pin "31")
  (pin "3")
  (pin "21")
  (pin "11")
  (pin "2")
  (pin "10")
  (pin "38"))
 (symbol
  (lib_id "Connector:Conn_01x07_Pin")
  (at 190.5 106.68 180)
  (unit 1)
  (exclude_from_sim no)
  (in_bom yes)
  (on_board yes)
  (dnp no)
  (fields_autoplaced yes)
  (property "Reference" "J1" (at 191.77 105.4099 0) (effects (font (size 1.27 1.27)) (justify right)))
  (property "Value" "Display" (at 191.77 107.9499 0) (effects (font (size 1.27 1.27)) (justify right)))
  (property "Footprint" "" (at 190.5 106.68 0) (effects (font (size 1.27 1.27)) (hide yes)))
  (property "Datasheet" "~" (at 190.5 106.68 0) (effects (font (size 1.27 1.27)) (hide yes)))
  (property "Description" "Generic connector, single row, 01x07, script generated" (at 190.5 106.68 0) (effects (font (size 1.27 1.27)) (hide yes)))
  (pin "3")
  (pin "2")
  (pin "6")
  (pin "5")
  (pin "4")
  (pin "1")
  (pin "7"))
 (sheet_instances
  (path ""
   (page "1")))
 (embedded_fonts no))
